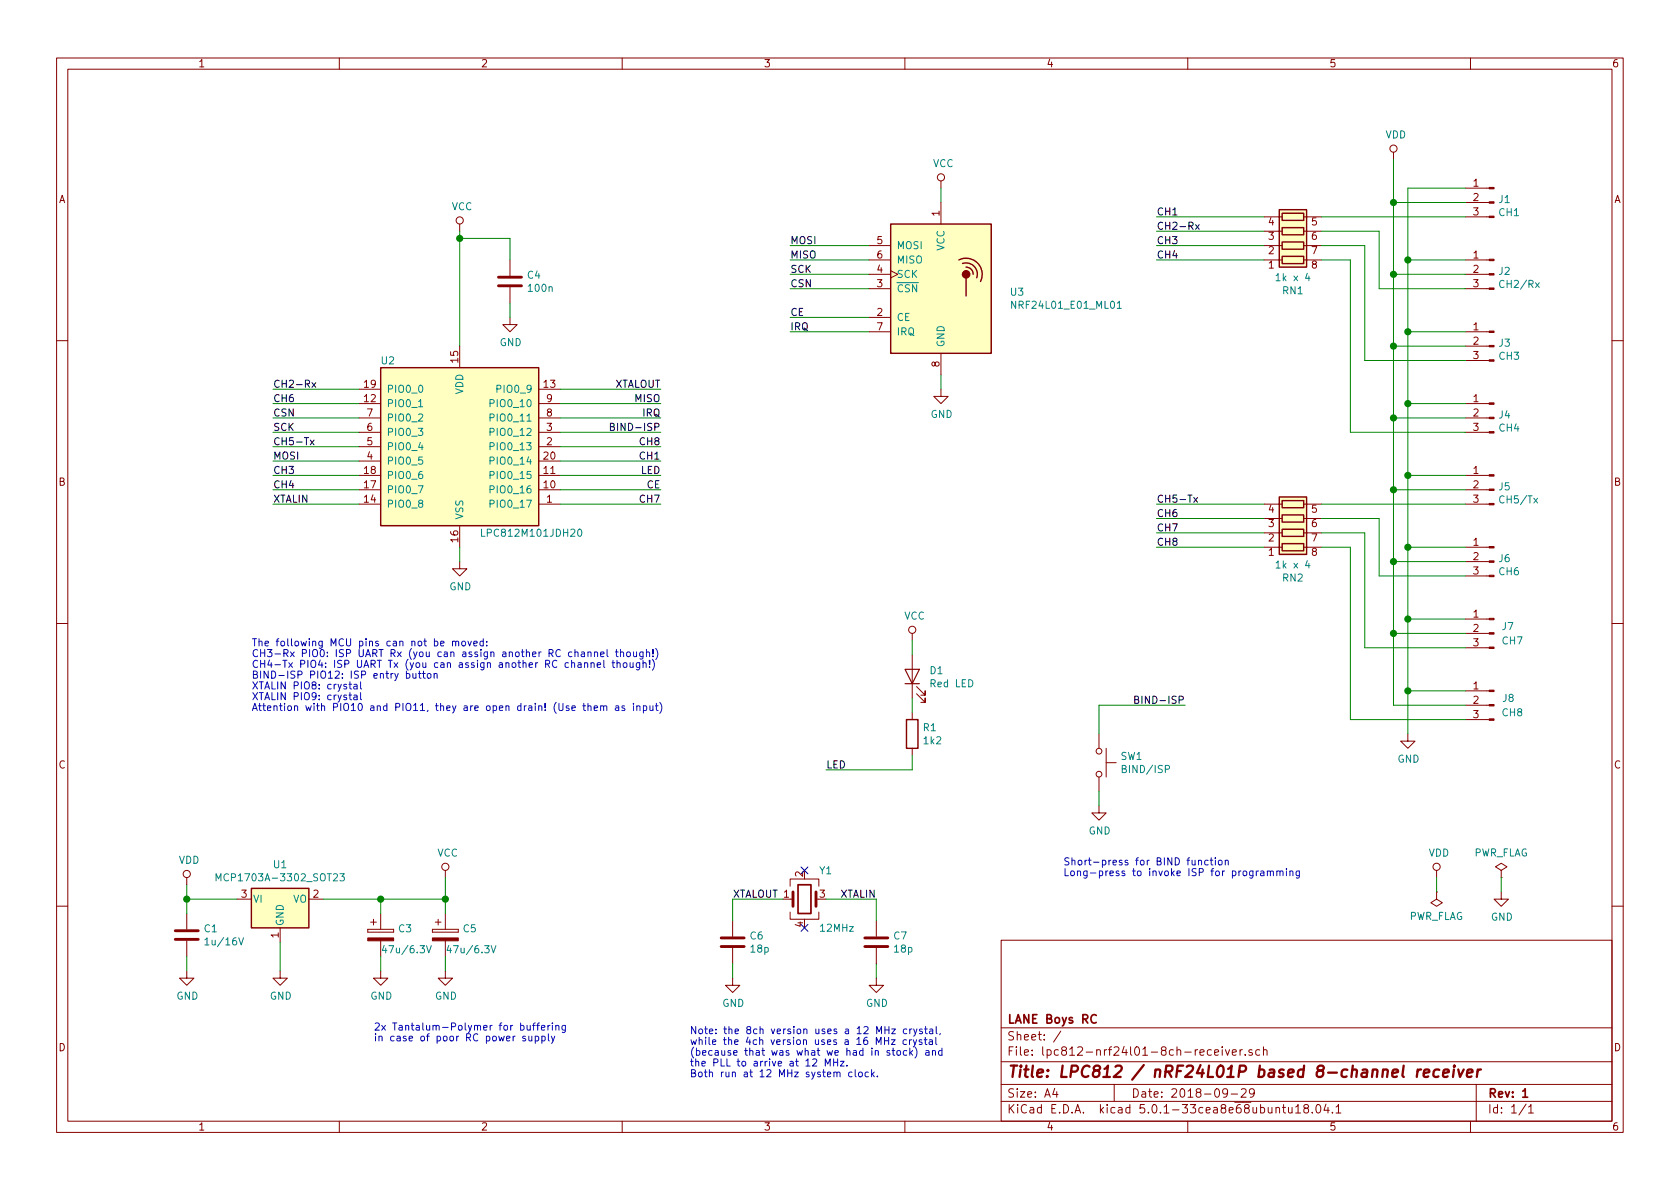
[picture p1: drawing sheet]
EESchema Schematic File Version 4
LIBS:lpc812-nrf24l01-8ch-receiver-cache
EELAYER 26 0
EELAYER END
$Descr A4 11693 8268
encoding utf-8
Sheet 1 1
Title "LPC812 / nRF24L01P based 8-channel receiver"
Date "2018-09-29"
Rev "1"
Comp "LANE Boys RC"
Comment1 ""
Comment2 ""
Comment3 ""
Comment4 ""
$EndDescr
$Comp
L MCU_NXP_LPC:LPC812M101JDH20 U2
U 1 1
P 3200 3100
F 0 "U2" H 2700 3700 50  0000 C CNN
F 1 "LPC812M101JDH20" H 3700 2500 50  0000 C CNN
F 2 "Package_SO:TSSOP-20_4.4x6.5mm_P0.65mm" H 4200 3800 50  0001 C CNN
F 3 "http://www.nxp.com/documents/data_sheet/LPC81XM.pdf" H 3200 2600 50  0001 C CNN
	1    3200 3100
	1    0    0    -1  
$EndComp
$Comp
L Regulator_Linear:MCP1703A-3302_SOT23 U1
U 1 1
P 1950 6250
F 0 "U1" H 1950 6492 50  0000 C CNN
F 1 "MCP1703A-3302_SOT23" H 1950 6401 50  0000 C CNN
F 2 "Package_TO_SOT_SMD:SOT-23" H 1950 6450 50  0001 C CNN
F 3 "http://ww1.microchip.com/downloads/en/DeviceDoc/20005122B.pdf" H 1950 6200 50  0001 C CNN
	1    1950 6250
	1    0    0    -1  
$EndComp
$Comp
L Device:C C1
U 1 1
P 1300 6500
F 0 "C1" H 1415 6546 50  0000 L CNN
F 1 "1u/16V" H 1415 6455 50  0000 L CNN
F 2 "Capacitor_SMD:C_0805_2012Metric_Pad1.15x1.40mm_HandSolder" H 1338 6350 50  0001 C CNN
F 3 "~" H 1300 6500 50  0001 C CNN
	1    1300 6500
	1    0    0    -1  
$EndComp
$Comp
L Device:C C4
U 1 1
P 3550 1950
F 0 "C4" H 3665 1996 50  0000 L CNN
F 1 "100n" H 3665 1905 50  0000 L CNN
F 2 "Capacitor_SMD:C_0603_1608Metric_Pad1.05x0.95mm_HandSolder" H 3588 1800 50  0001 C CNN
F 3 "~" H 3550 1950 50  0001 C CNN
	1    3550 1950
	1    0    0    -1  
$EndComp
$Comp
L Device:CP C3
U 1 1
P 2650 6500
F 0 "C3" H 2768 6546 50  0000 L CNN
F 1 "47u/6.3V" H 2650 6400 50  0000 L CNN
F 2 "Capacitor_SMD:C_0805_2012Metric_Pad1.15x1.40mm_HandSolder" H 2688 6350 50  0001 C CNN
F 3 "~" H 2650 6500 50  0001 C CNN
	1    2650 6500
	1    0    0    -1  
$EndComp
$Comp
L Device:C C6
U 1 1
P 5100 6550
F 0 "C6" H 5215 6596 50  0000 L CNN
F 1 "18p" H 5215 6505 50  0000 L CNN
F 2 "Capacitor_SMD:C_0603_1608Metric_Pad1.05x0.95mm_HandSolder" H 5138 6400 50  0001 C CNN
F 3 "~" H 5100 6550 50  0001 C CNN
	1    5100 6550
	1    0    0    -1  
$EndComp
$Comp
L Device:C C7
U 1 1
P 6100 6550
F 0 "C7" H 6215 6596 50  0000 L CNN
F 1 "18p" H 6215 6505 50  0000 L CNN
F 2 "Capacitor_SMD:C_0603_1608Metric_Pad1.05x0.95mm_HandSolder" H 6138 6400 50  0001 C CNN
F 3 "~" H 6100 6550 50  0001 C CNN
	1    6100 6550
	1    0    0    -1  
$EndComp
$Comp
L Device:R_Pack04 RN1
U 1 1
P 9000 1600
F 0 "RN1" V 8583 1600 50  0000 C CNN
F 1 "1k x 4" V 8674 1600 50  0000 C CNN
F 2 "Resistor_SMD:R_Array_Concave_4x0603" V 9275 1600 50  0001 C CNN
F 3 "~" H 9000 1600 50  0001 C CNN
	1    9000 1600
	0    1    -1   0   
$EndComp
$Comp
L Device:R_Pack04 RN2
U 1 1
P 9000 3600
F 0 "RN2" V 8583 3600 50  0000 C CNN
F 1 "1k x 4" V 8674 3600 50  0000 C CNN
F 2 "Resistor_SMD:R_Array_Concave_4x0603" V 9275 3600 50  0001 C CNN
F 3 "~" H 9000 3600 50  0001 C CNN
	1    9000 3600
	0    1    -1   0   
$EndComp
$Comp
L Connector:Conn_01x03_Male J5
U 1 1
P 10400 3400
F 0 "J5" H 10373 3423 50  0000 R CNN
F 1 "CH5/Tx" H 10373 3332 50  0000 R CNN
F 2 "Connector_PinHeader_2.54mm:PinHeader_1x03_P2.54mm_Vertical" H 10400 3400 50  0001 C CNN
F 3 "~" H 10400 3400 50  0001 C CNN
	1    10400 3400
	-1   0    0    -1  
$EndComp
$Comp
L Connector:Conn_01x03_Male J6
U 1 1
P 10400 3900
F 0 "J6" H 10373 3923 50  0000 R CNN
F 1 "CH6" H 10373 3832 50  0000 R CNN
F 2 "Connector_PinHeader_2.54mm:PinHeader_1x03_P2.54mm_Vertical" H 10400 3900 50  0001 C CNN
F 3 "~" H 10400 3900 50  0001 C CNN
	1    10400 3900
	-1   0    0    -1  
$EndComp
$Comp
L Connector:Conn_01x03_Male J7
U 1 1
P 10400 4400
F 0 "J7" H 10350 4450 50  0000 R CNN
F 1 "CH7" H 10350 4350 50  0000 R CNN
F 2 "Connector_PinHeader_2.54mm:PinHeader_1x03_P2.54mm_Vertical" H 10400 4400 50  0001 C CNN
F 3 "~" H 10400 4400 50  0001 C CNN
	1    10400 4400
	-1   0    0    -1  
$EndComp
$Comp
L Connector:Conn_01x03_Male J8
U 1 1
P 10400 4900
F 0 "J8" H 10300 4950 50  0000 C CNN
F 1 "CH8" H 10350 4850 50  0000 R CNN
F 2 "Connector_PinHeader_2.54mm:PinHeader_1x03_P2.54mm_Vertical" H 10400 4900 50  0001 C CNN
F 3 "~" H 10400 4900 50  0001 C CNN
	1    10400 4900
	-1   0    0    -1  
$EndComp
$Comp
L Connector:Conn_01x03_Male J1
U 1 1
P 10400 1400
F 0 "J1" H 10373 1423 50  0000 R CNN
F 1 "CH1" H 10373 1332 50  0000 R CNN
F 2 "Connector_PinHeader_2.54mm:PinHeader_1x03_P2.54mm_Vertical" H 10400 1400 50  0001 C CNN
F 3 "~" H 10400 1400 50  0001 C CNN
	1    10400 1400
	-1   0    0    -1  
$EndComp
$Comp
L Connector:Conn_01x03_Male J2
U 1 1
P 10400 1900
F 0 "J2" H 10373 1923 50  0000 R CNN
F 1 "CH2/Rx" H 10373 1832 50  0000 R CNN
F 2 "Connector_PinHeader_2.54mm:PinHeader_1x03_P2.54mm_Vertical" H 10400 1900 50  0001 C CNN
F 3 "~" H 10400 1900 50  0001 C CNN
	1    10400 1900
	-1   0    0    -1  
$EndComp
$Comp
L Connector:Conn_01x03_Male J3
U 1 1
P 10400 2400
F 0 "J3" H 10372 2423 50  0000 R CNN
F 1 "CH3" H 10372 2332 50  0000 R CNN
F 2 "Connector_PinHeader_2.54mm:PinHeader_1x03_P2.54mm_Vertical" H 10400 2400 50  0001 C CNN
F 3 "~" H 10400 2400 50  0001 C CNN
	1    10400 2400
	-1   0    0    -1  
$EndComp
$Comp
L Connector:Conn_01x03_Male J4
U 1 1
P 10400 2900
F 0 "J4" H 10372 2923 50  0000 R CNN
F 1 "CH4" H 10372 2832 50  0000 R CNN
F 2 "Connector_PinHeader_2.54mm:PinHeader_1x03_P2.54mm_Vertical" H 10400 2900 50  0001 C CNN
F 3 "~" H 10400 2900 50  0001 C CNN
	1    10400 2900
	-1   0    0    -1  
$EndComp
$Comp
L Switch:SW_Push SW1
U 1 1
P 7650 5300
F 0 "SW1" V 7604 5448 50  0000 L CNN
F 1 "BIND/ISP" V 7695 5448 50  0000 L CNN
F 2 "tact-switch:Tact switch 6x4x3" H 7650 5500 50  0001 C CNN
F 3 "" H 7650 5500 50  0001 C CNN
	1    7650 5300
	0    1    1    0   
$EndComp
$Comp
L Device:LED D1
U 1 1
P 6350 4700
F 0 "D1" V 6388 4583 50  0000 R CNN
F 1 "Red LED" V 6297 4583 50  0000 R CNN
F 2 "LED_SMD:LED_0603_1608Metric_Pad1.05x0.95mm_HandSolder" H 6350 4700 50  0001 C CNN
F 3 "~" H 6350 4700 50  0001 C CNN
	1    6350 4700
	0    -1   -1   0   
$EndComp
$Comp
L Device:R R1
U 1 1
P 6350 5100
F 0 "R1" H 6420 5146 50  0000 L CNN
F 1 "1k2" H 6420 5055 50  0000 L CNN
F 2 "Resistor_SMD:R_0603_1608Metric_Pad1.05x0.95mm_HandSolder" V 6280 5100 50  0001 C CNN
F 3 "~" H 6350 5100 50  0001 C CNN
	1    6350 5100
	1    0    0    -1  
$EndComp
$Comp
L power:VCC #PWR0101
U 1 1
P 3100 6100
F 0 "#PWR0101" H 3100 5950 50  0001 C CNN
F 1 "VCC" H 3117 6273 50  0000 C CNN
F 2 "" H 3100 6100 50  0001 C CNN
F 3 "" H 3100 6100 50  0001 C CNN
	1    3100 6100
	1    0    0    -1  
$EndComp
$Comp
L power:VDD #PWR0102
U 1 1
P 1300 6150
F 0 "#PWR0102" H 1300 6000 50  0001 C CNN
F 1 "VDD" H 1317 6323 50  0000 C CNN
F 2 "" H 1300 6150 50  0001 C CNN
F 3 "" H 1300 6150 50  0001 C CNN
	1    1300 6150
	1    0    0    -1  
$EndComp
$Comp
L power:GND #PWR0103
U 1 1
P 1300 6750
F 0 "#PWR0103" H 1300 6500 50  0001 C CNN
F 1 "GND" H 1305 6577 50  0000 C CNN
F 2 "" H 1300 6750 50  0001 C CNN
F 3 "" H 1300 6750 50  0001 C CNN
	1    1300 6750
	1    0    0    -1  
$EndComp
$Comp
L power:GND #PWR0105
U 1 1
P 2650 6750
F 0 "#PWR0105" H 2650 6500 50  0001 C CNN
F 1 "GND" H 2655 6577 50  0000 C CNN
F 2 "" H 2650 6750 50  0001 C CNN
F 3 "" H 2650 6750 50  0001 C CNN
	1    2650 6750
	1    0    0    -1  
$EndComp
$Comp
L Device:CP C5
U 1 1
P 3100 6500
F 0 "C5" H 3218 6546 50  0000 L CNN
F 1 "47u/6.3V" H 3100 6400 50  0000 L CNN
F 2 "Capacitor_SMD:C_0805_2012Metric_Pad1.15x1.40mm_HandSolder" H 3138 6350 50  0001 C CNN
F 3 "~" H 3100 6500 50  0001 C CNN
	1    3100 6500
	1    0    0    -1  
$EndComp
$Comp
L power:GND #PWR0106
U 1 1
P 3100 6750
F 0 "#PWR0106" H 3100 6500 50  0001 C CNN
F 1 "GND" H 3105 6577 50  0000 C CNN
F 2 "" H 3100 6750 50  0001 C CNN
F 3 "" H 3100 6750 50  0001 C CNN
	1    3100 6750
	1    0    0    -1  
$EndComp
$Comp
L power:GND #PWR0107
U 1 1
P 3200 3900
F 0 "#PWR0107" H 3200 3650 50  0001 C CNN
F 1 "GND" H 3205 3727 50  0000 C CNN
F 2 "" H 3200 3900 50  0001 C CNN
F 3 "" H 3200 3900 50  0001 C CNN
	1    3200 3900
	1    0    0    -1  
$EndComp
$Comp
L power:VCC #PWR0108
U 1 1
P 6350 4450
F 0 "#PWR0108" H 6350 4300 50  0001 C CNN
F 1 "VCC" H 6367 4623 50  0000 C CNN
F 2 "" H 6350 4450 50  0001 C CNN
F 3 "" H 6350 4450 50  0001 C CNN
	1    6350 4450
	1    0    0    -1  
$EndComp
$Comp
L power:GND #PWR0109
U 1 1
P 6550 2700
F 0 "#PWR0109" H 6550 2450 50  0001 C CNN
F 1 "GND" H 6555 2527 50  0000 C CNN
F 2 "" H 6550 2700 50  0001 C CNN
F 3 "" H 6550 2700 50  0001 C CNN
	1    6550 2700
	1    0    0    -1  
$EndComp
Wire Wire Line
	2500 3500 1900 3500
Text Label 1900 3500 0    50   ~ 0
XTALIN
Wire Wire Line
	3900 2700 4600 2700
Text Label 4600 2700 2    50   ~ 0
XTALOUT
$Comp
L power:VCC #PWR0110
U 1 1
P 3200 1600
F 0 "#PWR0110" H 3200 1450 50  0001 C CNN
F 1 "VCC" H 3217 1773 50  0000 C CNN
F 2 "" H 3200 1600 50  0001 C CNN
F 3 "" H 3200 1600 50  0001 C CNN
	1    3200 1600
	1    0    0    -1  
$EndComp
$Comp
L power:VCC #PWR0111
U 1 1
P 6550 1300
F 0 "#PWR0111" H 6550 1150 50  0001 C CNN
F 1 "VCC" H 6567 1473 50  0000 C CNN
F 2 "" H 6550 1300 50  0001 C CNN
F 3 "" H 6550 1300 50  0001 C CNN
	1    6550 1300
	1    0    0    -1  
$EndComp
Wire Wire Line
	6550 2600 6550 2700
Wire Wire Line
	6550 1300 6550 1400
Wire Wire Line
	6050 2200 5500 2200
Wire Wire Line
	6050 2000 5500 2000
Wire Wire Line
	6050 1900 5500 1900
Wire Wire Line
	6050 1800 5500 1800
Wire Wire Line
	6050 1700 5500 1700
Text Label 5500 1700 0    50   ~ 0
MOSI
Text Label 5500 1800 0    50   ~ 0
MISO
Text Label 5500 1900 0    50   ~ 0
SCK
Text Label 5500 2000 0    50   ~ 0
CSN
Text Label 5500 2200 0    50   ~ 0
CE
Wire Wire Line
	6050 2300 5500 2300
Text Label 5500 2300 0    50   ~ 0
IRQ
Wire Wire Line
	3200 3800 3200 3900
$Comp
L power:GND #PWR0112
U 1 1
P 3550 2200
F 0 "#PWR0112" H 3550 1950 50  0001 C CNN
F 1 "GND" H 3555 2027 50  0000 C CNN
F 2 "" H 3550 2200 50  0001 C CNN
F 3 "" H 3550 2200 50  0001 C CNN
	1    3550 2200
	1    0    0    -1  
$EndComp
Wire Wire Line
	3550 2100 3550 2200
Wire Wire Line
	3200 1600 3200 1650
Wire Wire Line
	3550 1800 3550 1650
Wire Wire Line
	3550 1650 3200 1650
Connection ~ 3200 1650
Wire Wire Line
	3200 1650 3200 2400
$Comp
L power:GND #PWR0113
U 1 1
P 6100 6800
F 0 "#PWR0113" H 6100 6550 50  0001 C CNN
F 1 "GND" H 6105 6627 50  0000 C CNN
F 2 "" H 6100 6800 50  0001 C CNN
F 3 "" H 6100 6800 50  0001 C CNN
	1    6100 6800
	1    0    0    -1  
$EndComp
$Comp
L power:GND #PWR0114
U 1 1
P 5100 6800
F 0 "#PWR0114" H 5100 6550 50  0001 C CNN
F 1 "GND" H 5105 6627 50  0000 C CNN
F 2 "" H 5100 6800 50  0001 C CNN
F 3 "" H 5100 6800 50  0001 C CNN
	1    5100 6800
	1    0    0    -1  
$EndComp
Wire Wire Line
	5100 6700 5100 6800
Wire Wire Line
	6100 6700 6100 6800
Wire Wire Line
	5450 6250 5100 6250
Wire Wire Line
	5100 6250 5100 6400
Wire Wire Line
	5750 6250 6100 6250
Wire Wire Line
	6100 6250 6100 6400
Text Label 5100 6250 0    50   ~ 0
XTALOUT
Text Label 6100 6250 2    50   ~ 0
XTALIN
Wire Wire Line
	1300 6150 1300 6250
Wire Wire Line
	1300 6650 1300 6750
Wire Wire Line
	1650 6250 1300 6250
Connection ~ 1300 6250
Wire Wire Line
	1300 6250 1300 6350
Wire Wire Line
	2650 6650 2650 6750
Wire Wire Line
	3100 6650 3100 6750
Wire Wire Line
	2650 6250 2650 6350
Wire Wire Line
	2650 6250 3100 6250
Wire Wire Line
	3100 6250 3100 6350
Connection ~ 2650 6250
Wire Wire Line
	3100 6100 3100 6250
Connection ~ 3100 6250
$Comp
L power:GND #PWR0115
U 1 1
P 1950 6750
F 0 "#PWR0115" H 1950 6500 50  0001 C CNN
F 1 "GND" H 1955 6577 50  0000 C CNN
F 2 "" H 1950 6750 50  0001 C CNN
F 3 "" H 1950 6750 50  0001 C CNN
	1    1950 6750
	1    0    0    -1  
$EndComp
Wire Wire Line
	1950 6550 1950 6750
Wire Wire Line
	6350 4450 6350 4550
Wire Wire Line
	6350 4850 6350 4950
Wire Wire Line
	6350 5250 6350 5350
Wire Wire Line
	6350 5350 5750 5350
Text Label 5750 5350 0    50   ~ 0
LED
Wire Wire Line
	7650 5100 7650 4900
Wire Wire Line
	7650 4900 8250 4900
Text Label 8250 4900 2    50   ~ 0
BIND-ISP
$Comp
L power:GND #PWR0116
U 1 1
P 7650 5600
F 0 "#PWR0116" H 7650 5350 50  0001 C CNN
F 1 "GND" H 7655 5427 50  0000 C CNN
F 2 "" H 7650 5600 50  0001 C CNN
F 3 "" H 7650 5600 50  0001 C CNN
	1    7650 5600
	1    0    0    -1  
$EndComp
Wire Wire Line
	7650 5500 7650 5600
Wire Wire Line
	2500 2700 1900 2700
Text Label 1900 2700 0    50   ~ 0
CH2-Rx
Wire Wire Line
	2500 2800 1900 2800
Wire Wire Line
	2500 2900 1900 2900
Wire Wire Line
	2500 3000 1900 3000
Wire Wire Line
	2500 3100 1900 3100
Wire Wire Line
	2500 3200 1900 3200
Wire Wire Line
	2500 3300 1900 3300
Wire Wire Line
	2500 3400 1900 3400
Text Label 1900 2800 0    50   ~ 0
CH6
Text Label 1900 2900 0    50   ~ 0
CSN
Text Label 1900 3000 0    50   ~ 0
SCK
Text Label 1900 3100 0    50   ~ 0
CH5-Tx
Text Label 1900 3200 0    50   ~ 0
MOSI
Text Label 1900 3300 0    50   ~ 0
CH3
Text Label 1900 3400 0    50   ~ 0
CH4
Wire Wire Line
	3900 2800 4600 2800
Text Label 4600 2800 2    50   ~ 0
MISO
Wire Wire Line
	3900 2900 4600 2900
Wire Wire Line
	3900 3000 4600 3000
Text Label 4600 2900 2    50   ~ 0
IRQ
Text Label 4600 3000 2    50   ~ 0
BIND-ISP
Wire Wire Line
	3900 3100 4600 3100
Wire Wire Line
	3900 3200 4600 3200
Text Label 4600 3100 2    50   ~ 0
CH8
Text Label 4600 3300 2    50   ~ 0
LED
Wire Wire Line
	3900 3300 4600 3300
Text Label 4600 3400 2    50   ~ 0
CE
Wire Wire Line
	3900 3400 4600 3400
Text Label 4600 3500 2    50   ~ 0
CH7
$Comp
L power:GND #PWR0117
U 1 1
P 9800 5100
F 0 "#PWR0117" H 9800 4850 50  0001 C CNN
F 1 "GND" H 9805 4927 50  0000 C CNN
F 2 "" H 9800 5100 50  0001 C CNN
F 3 "" H 9800 5100 50  0001 C CNN
	1    9800 5100
	1    0    0    -1  
$EndComp
Wire Wire Line
	10200 4800 9800 4800
Wire Wire Line
	9800 4800 9800 5100
Wire Wire Line
	10200 4300 9800 4300
Wire Wire Line
	9800 4300 9800 4800
Connection ~ 9800 4800
Wire Wire Line
	10200 3800 9800 3800
Wire Wire Line
	9800 3800 9800 4300
Connection ~ 9800 4300
Wire Wire Line
	10200 3300 9800 3300
Wire Wire Line
	9800 3300 9800 3800
Connection ~ 9800 3800
Wire Wire Line
	10200 2800 9800 2800
Wire Wire Line
	9800 2800 9800 3300
Connection ~ 9800 3300
Wire Wire Line
	10200 2300 9800 2300
Wire Wire Line
	9800 2300 9800 2800
Connection ~ 9800 2800
Wire Wire Line
	10200 1800 9800 1800
Wire Wire Line
	9800 1800 9800 2300
Connection ~ 9800 2300
Wire Wire Line
	10200 1300 9800 1300
Wire Wire Line
	9800 1300 9800 1800
Connection ~ 9800 1800
$Comp
L power:VDD #PWR0118
U 1 1
P 9700 1100
F 0 "#PWR0118" H 9700 950 50  0001 C CNN
F 1 "VDD" H 9717 1273 50  0000 C CNN
F 2 "" H 9700 1100 50  0001 C CNN
F 3 "" H 9700 1100 50  0001 C CNN
	1    9700 1100
	1    0    0    -1  
$EndComp
Wire Wire Line
	10200 1400 9700 1400
Wire Wire Line
	9700 1400 9700 1100
Wire Wire Line
	10200 1900 9700 1900
Wire Wire Line
	9700 1900 9700 1400
Connection ~ 9700 1400
Wire Wire Line
	10200 2400 9700 2400
Wire Wire Line
	9700 2400 9700 1900
Connection ~ 9700 1900
Wire Wire Line
	10200 2900 9700 2900
Wire Wire Line
	9700 2900 9700 2400
Connection ~ 9700 2400
Wire Wire Line
	10200 3400 9700 3400
Wire Wire Line
	9700 3400 9700 2900
Connection ~ 9700 2900
Wire Wire Line
	10200 3900 9700 3900
Wire Wire Line
	9700 3900 9700 3400
Connection ~ 9700 3400
Wire Wire Line
	10200 4400 9700 4400
Wire Wire Line
	9700 4400 9700 3900
Connection ~ 9700 3900
Wire Wire Line
	10200 4900 9700 4900
Wire Wire Line
	9700 4900 9700 4400
Connection ~ 9700 4400
Wire Wire Line
	10200 1500 9200 1500
Wire Wire Line
	9200 1600 9600 1600
Wire Wire Line
	9600 1600 9600 2000
Wire Wire Line
	9600 2000 10200 2000
Wire Wire Line
	9200 1700 9500 1700
Wire Wire Line
	9500 1700 9500 2500
Wire Wire Line
	9500 2500 10200 2500
Wire Wire Line
	9400 1800 9400 3000
Wire Wire Line
	9400 3000 10200 3000
Wire Wire Line
	9200 3500 10200 3500
Wire Wire Line
	9200 3600 9600 3600
Wire Wire Line
	9600 3600 9600 4000
Wire Wire Line
	9600 4000 10200 4000
Wire Wire Line
	9200 3700 9500 3700
Wire Wire Line
	9500 3700 9500 4500
Wire Wire Line
	9500 4500 10200 4500
Wire Wire Line
	9200 3800 9400 3800
Wire Wire Line
	9400 3800 9400 5000
Wire Wire Line
	9400 5000 10200 5000
Wire Wire Line
	8800 1500 8050 1500
Wire Wire Line
	8050 1600 8800 1600
Wire Wire Line
	8050 1700 8800 1700
Wire Wire Line
	8050 1800 8800 1800
Wire Wire Line
	9200 1800 9400 1800
Wire Wire Line
	8800 3500 8050 3500
Wire Wire Line
	8050 3600 8800 3600
Wire Wire Line
	8050 3700 8800 3700
Wire Wire Line
	8050 3800 8800 3800
Text Label 8050 1500 0    50   ~ 0
CH1
Text Label 8050 1600 0    50   ~ 0
CH2-Rx
Text Label 8050 1700 0    50   ~ 0
CH3
Text Label 8050 1800 0    50   ~ 0
CH4
Text Label 8050 3500 0    50   ~ 0
CH5-Tx
Text Label 8050 3600 0    50   ~ 0
CH6
Text Label 8050 3700 0    50   ~ 0
CH7
Text Label 8050 3800 0    50   ~ 0
CH8
$Comp
L power:PWR_FLAG #FLG0101
U 1 1
P 10000 6200
F 0 "#FLG0101" H 10000 6275 50  0001 C CNN
F 1 "PWR_FLAG" H 10000 6373 50  0000 C CNN
F 2 "" H 10000 6200 50  0001 C CNN
F 3 "~" H 10000 6200 50  0001 C CNN
	1    10000 6200
	-1   0    0    1   
$EndComp
Wire Wire Line
	3900 3500 4600 3500
Text Label 4600 3200 2    50   ~ 0
CH1
$Comp
L power:PWR_FLAG #FLG0102
U 1 1
P 10450 6100
F 0 "#FLG0102" H 10450 6175 50  0001 C CNN
F 1 "PWR_FLAG" H 10450 6274 50  0000 C CNN
F 2 "" H 10450 6100 50  0001 C CNN
F 3 "~" H 10450 6100 50  0001 C CNN
	1    10450 6100
	1    0    0    -1  
$EndComp
$Comp
L power:GND #PWR0119
U 1 1
P 10450 6200
F 0 "#PWR0119" H 10450 5950 50  0001 C CNN
F 1 "GND" H 10455 6027 50  0000 C CNN
F 2 "" H 10450 6200 50  0001 C CNN
F 3 "" H 10450 6200 50  0001 C CNN
	1    10450 6200
	1    0    0    -1  
$EndComp
Wire Wire Line
	10450 6100 10450 6200
$Comp
L power:VDD #PWR0120
U 1 1
P 10000 6100
F 0 "#PWR0120" H 10000 5950 50  0001 C CNN
F 1 "VDD" H 10017 6273 50  0000 C CNN
F 2 "" H 10000 6100 50  0001 C CNN
F 3 "" H 10000 6100 50  0001 C CNN
	1    10000 6100
	1    0    0    -1  
$EndComp
Wire Wire Line
	10000 6100 10000 6200
Text Notes 1750 4950 0    50   ~ 0
The following MCU pins can not be moved:\nCH3-Rx PIO0: ISP UART Rx (you can assign another RC channel though!)\nCH4-Tx PIO4: ISP UART Tx (you can assign another RC channel though!)\nBIND-ISP PIO12: ISP entry button\nXTALIN PIO8: crystal\nXTALIN PIO9: crystal\nAttention with PIO10 and PIO11, they are open drain! (Use them as input)
$Comp
L nrf24l01_E01-ML01:NRF24L01_E01_ML01 U3
U 1 1
P 6550 2000
F 0 "U3" H 7027 1978 50  0000 L CNN
F 1 "NRF24L01_E01_ML01" H 7027 1887 50  0000 L CNN
F 2 "nordic-semiconductor:nrf24l01-E01-ML01IPX" H 6700 2600 50  0001 L CIN
F 3 "http://www.nordicsemi.com/eng/content/download/2730/34105/file/nRF24L01_Product_Specification_v2_0.pdf" H 6550 1900 50  0001 C CNN
	1    6550 2000
	1    0    0    -1  
$EndComp
Wire Wire Line
	2250 6250 2650 6250
$Comp
L Device:Crystal_GND24 Y1
U 1 1
P 5600 6250
F 0 "Y1" H 5700 6450 50  0000 L CNN
F 1 "12MHz" H 5700 6050 50  0000 L CNN
F 2 "Crystal:Crystal_SMD_2520-4Pin_2.5x2.0mm" H 5600 6250 50  0001 C CNN
F 3 "~" H 5600 6250 50  0001 C CNN
	1    5600 6250
	1    0    0    -1  
$EndComp
NoConn ~ 5600 6450
NoConn ~ 5600 6050
Text Notes 4800 7500 0    50   ~ 0
Note: the 8ch version uses a 12 MHz crystal,\nwhile the 4ch version uses a 16 MHz crystal \n(because that was what we had in stock) and \nthe PLL to arrive at 12 MHz.\nBoth run at 12 MHz system clock.
Text Notes 2600 7250 0    50   ~ 0
2x Tantalum-Polymer for buffering \nin case of poor RC power supply
Text Notes 7400 6100 0    50   ~ 0
Short-press for BIND function\nLong-press to invoke ISP for programming
$EndSCHEMATC
